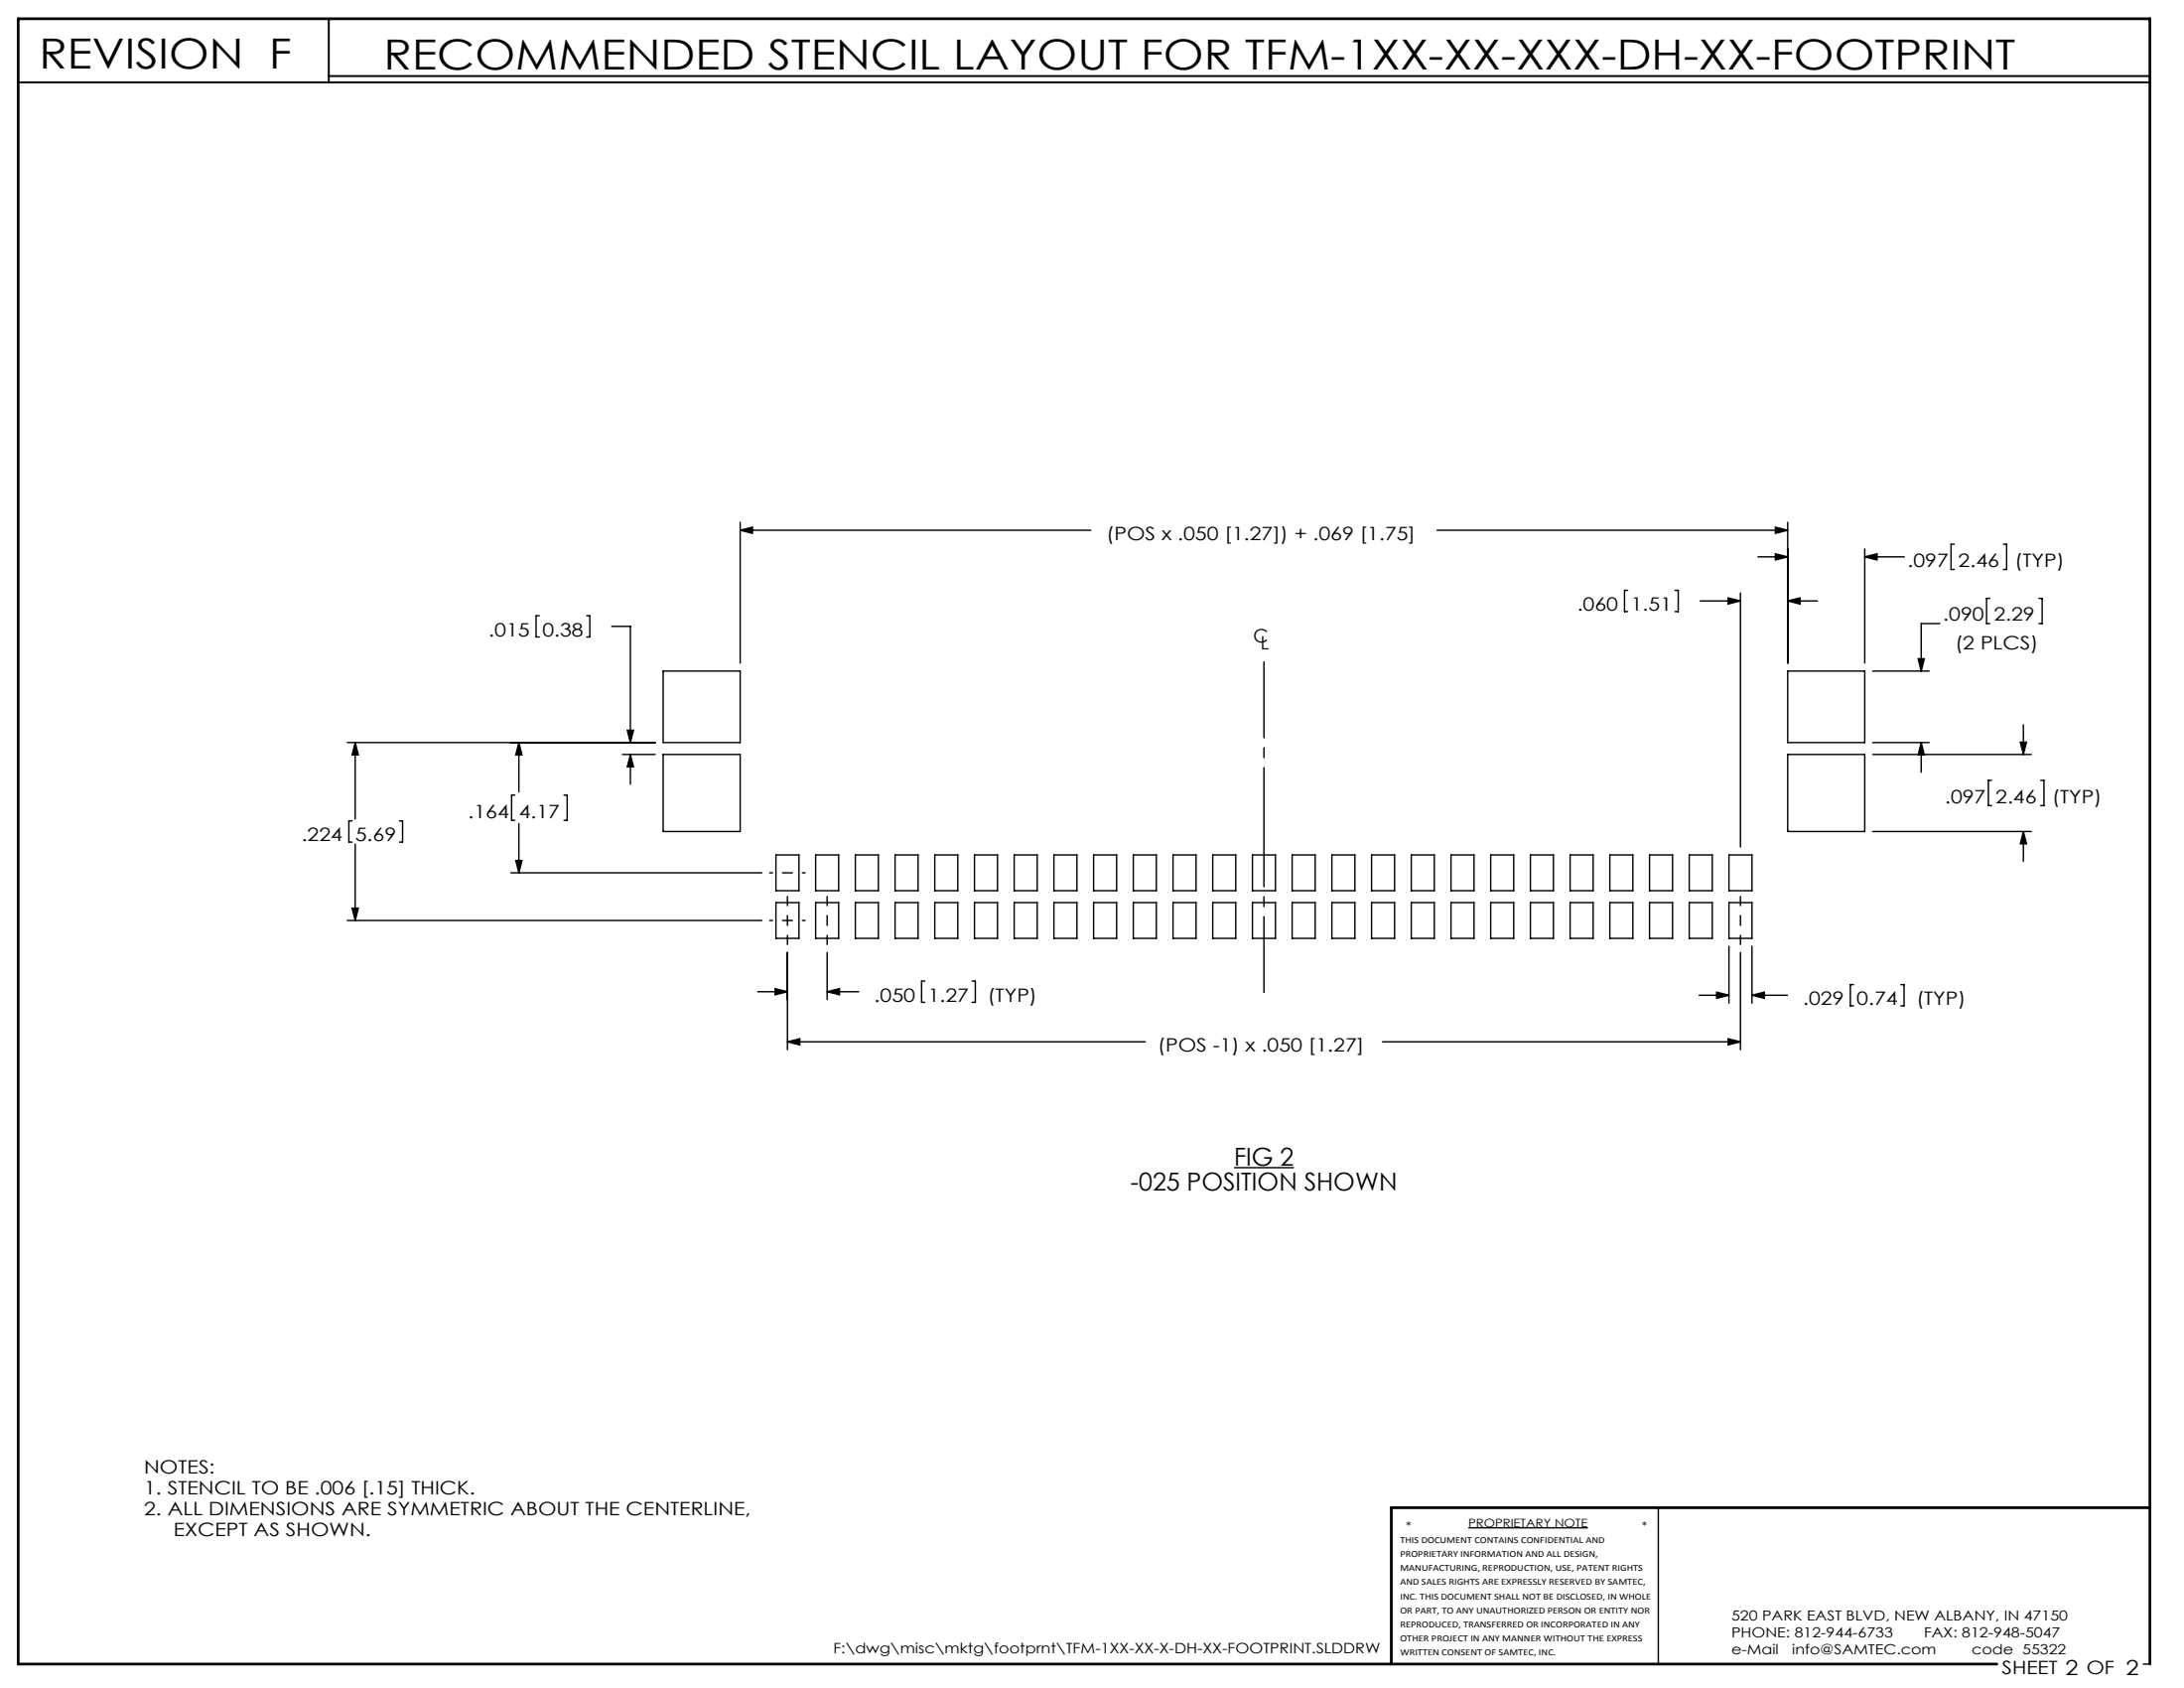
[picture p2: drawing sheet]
<svg xmlns="http://www.w3.org/2000/svg" width="279mm" height="216mm" viewBox="0 0 279 216" stroke-linecap="round" stroke-linejoin="round" font-family="sans-serif">
<g fill="none" stroke="#000" stroke-width=".18">
<path d="M69 78.8h-.4v2.7h.4M75 78.8h.5v2.7h-.5M94.7 67.8l1.6-.4v.8zM94.7 66.8v18M94.7 67.8h44.8M183.8 67.8h44.9M208.2 75.5h-.4v2.7h.4M214.3 75.5h.4v2.7h-.4M217.5 76.9h5.2M221.1 76.5l1.6 .4-1.6 .4zM222.7 75.8v32.5M224.9 71.2h3.8"/>
<path d="M227.1 67.4l1.6 .4-1.6 .4zM227.1 70.8l1.6 .4-1.6 .4zM228.7 66.8v18M228.7 76.9l1.6-.4v.8zM228.7 76.9h3.8M238.6 71.2l1.5-.4v.8zM238.6 70.2v14.6M238.6 71.2h5M248.2 79.8h-2.4v6M250 69.6h-.4v3.2h.4M254.6 76.5h-.5v3.3h.5M256.3 69.6h.4v3.2h-.4"/>
<path d="M260.8 76.5h.5v3.3h-.5M44.4 95h39.4M45.4 95l.4 1.5h-.8zM45.4 95v9.8M66.4 95l.4 1.5h-.8zM66.4 95v6.3M78.3 80.1h2.3v14.9M79.6 96.5h4.2M80.3 93.4h.7l-.4 1.6zM80.6 96.5l.4 1.6h-.7zM80.6 96.5v3.8M84.8 85.8h9.9v9.2h-9.9z"/>
<path d="M84.8 96.5h9.9v9.9h-9.9zM228.7 85.8h9.9v9.2h-9.9zM228.7 96.5h9.9v9.9h-9.9zM239.6 95h7.2M239.6 96.5h20.3M239.6 85.8h7.2M245.4 84.3h.8l-.4 1.5zM245.8 95l.4 1.5h-.8zM245.8 95v3.8M254.8 99.8h-.4v3.2h.4M258.5 94.9h.7l-.3 1.6zM258.9 92.7v3.8"/>
<path d="M261.1 99.8h.4v3.2h-.4M44.4 117.7h53.1M45 105h-.4v2.7h.4M45 116.2h.8l-.4 1.5zM45.4 108v9.7M51.1 105h.4v2.7h-.4M65.4 111.6h32.1M65.9 101.7h-.4v3.2h.4M66 110.1h.8l-.4 1.5zM66.4 105.3v6.3M72.2 101.7h.4v3.2h-.4M99.3 115.4h2.9v4.6h-2.9z"/>
<path d="M99.3 109.4h2.9v4.5h-2.9zM104.3 115.4h3v4.6h-3zM104.3 109.4h3v4.5h-3zM109.4 115.4h3v4.6h-3zM109.4 109.4h3v4.5h-3zM114.5 115.4h3v4.6h-3zM114.5 109.4h3v4.5h-3zM119.6 115.4h2.9v4.6h-2.9zM119.6 109.4h2.9v4.5h-2.9zM124.7 115.4h2.9v4.6h-2.9zM124.7 109.4h2.9v4.5h-2.9zM129.7 115.4h3v4.6h-3z"/>
<path d="M129.7 109.4h3v4.5h-3zM134.8 115.4h3v4.6h-3zM134.8 109.4h3v4.5h-3zM139.9 115.4h3v4.6h-3zM139.9 109.4h3v4.5h-3zM145 115.4h2.9v4.6h-2.9zM145 109.4h2.9v4.5h-2.9zM150.1 115.4h2.9v4.6h-2.9zM150.1 109.4h2.9v4.5h-2.9zM155.1 115.4h3v4.6h-3zM155.1 109.4h3v4.5h-3zM160.2 115.4h3v4.6h-3z"/>
<path d="M160.2 109.4h3v4.5h-3zM165.3 115.4h3v4.6h-3zM165.3 109.4h3v4.5h-3zM170.4 115.4h2.9v4.6h-2.9zM170.4 109.4h2.9v4.5h-2.9zM175.5 115.4h2.9v4.6h-2.9zM175.5 109.4h2.9v4.5h-2.9zM180.5 115.4h3v4.6h-3zM180.5 109.4h3v4.5h-3zM185.6 115.4h3v4.6h-3zM185.6 109.4h3v4.5h-3zM190.7 115.4h3v4.6h-3z"/>
<path d="M190.7 109.4h3v4.5h-3zM195.8 115.4h2.9v4.6h-2.9zM195.8 109.4h2.9v4.5h-2.9zM200.9 115.4h2.9v4.6h-2.9zM200.9 109.4h2.9v4.5h-2.9zM205.9 115.4h3v4.6h-3zM205.9 109.4h3v4.5h-3zM211 115.4h3v4.6h-3zM211 109.4h3v4.5h-3zM216.1 115.4h3v4.6h-3zM216.1 109.4h3v4.5h-3zM221.2 109.4h2.9v4.5h-2.9z"/>
<path d="M221.2 115.4h2.9v4.6h-2.9zM239.6 106.4h20.3M258.9 106.4l.3 1.5h-.7zM258.9 106.4v3.8M96.9 126.8h3.8M99.2 126.5l1.5 .3-1.5 .4zM100.7 133.3l1.6-.4v.7zM100.7 121.8v12.5M100.7 133.3h45.8M105.8 126.8l1.6-.3v.7zM105.8 121.8v6.1M105.8 126.8h4"/>
<path d="M118.3 125.5h-.4v2.7h.4M124.4 125.5h.4v2.7h-.4M176.9 133.3h45.8M217.4 127.3h3.8M219.6 126.9l1.6 .4-1.6 .4zM221.1 132.9l1.6 .4-1.6 .3zM221.2 121v7.3M222.7 121.8v12.5M224.1 127.3l1.6-.4v.8zM224.1 121v7.3M224.1 127.3h4.6M237.1 125.9h-.4v2.8h.4"/>
<path d="M243.2 125.9h.4v2.8h-.4M157.9 149.3h7.6M187.8 195.4h15.3M212.2 192.8v20M274.2 212.8h.8"/>
</g>
<path d="M2.3 10.5h272.7M42.1 2.4v8.1M42.1 9.7h232.9" fill="none" stroke="#000" stroke-width=".25"/>
<path d="M275 192.8h-97v20M255.5 212.8h-253.2v-210.4h272.7v210.4" fill="none" stroke="#000" stroke-width=".35"/>
<path d="M100.7 120.8v-6.1M105.8 120.8v-6.1M222.7 120.8v-6.1" fill="none" stroke="#000" stroke-width=".18" stroke-dasharray="15.2 1.3 1.3 1.3" stroke-dashoffset="14.1"/>
<path d="M98.5 111.6h4.5M103 117.7h-4.5" fill="none" stroke="#000" stroke-width=".18" stroke-dasharray="15.2 1.3 1.3 1.3" stroke-dashoffset="14.9"/>
<path d="M161.7 126.9v-42.2" fill="none" stroke="#000" stroke-width=".18" stroke-dasharray="15.2 1.3 1.3 1.3" stroke-dashoffset="5.5"/>
<g fill="#000">
<path d="M221.1 76.5l1.6 .4-1.6 .4zM228.7 76.9l1.6-.4v.8z"/>
<path d="M100.7 133.3l1.6-.4v.7zM221.1 132.9l1.6 .4-1.6 .3zM99.2 126.5l1.5 .3-1.5 .4zM105.8 126.8l1.6-.3v.7zM219.6 126.9l1.6 .4-1.6 .4zM224.1 127.3l1.6-.4v.8zM80.3 93.4h.7l-.4 1.6zM80.6 96.5l.4 1.6h-.7zM45.4 95l.4 1.5h-.8zM45 116.2h.8l-.4 1.5zM94.7 67.8l1.6-.4v.8zM227.1 67.4l1.6 .4-1.6 .4zM227.1 70.8l1.6 .4-1.6 .4zM238.6 71.2l1.5-.4v.8zM258.5 94.9h.7l-.3 1.6zM258.9 106.4l.3 1.5h-.7zM245.8 95l.4 1.5h-.8zM245.4 84.3h.8l-.4 1.5zM66.4 95l.4 1.5h-.8zM66 110.1h.8l-.4 1.5z"/>
</g>
<g font-size="5.3">
<text x="5" y="8.8">REVISION F</text>
<text x="49.1" y="8.9">RECOMMENDED STENCIL LAYOUT FOR TFM-1XX-XX-XXX-DH-XX-FOOTPRINT</text>
</g>
<g font-size="3.2">
<text x="157.9" y="149.1">FIG 2</text>
<text x="144.6" y="152.3">-025 POSITION SHOWN</text>
</g>
<g font-size="2.4">
<text x="141.5" y="69.1">(POS x .050 [1.27]) + .069 [1.75]</text>
<text x="244" y="72.5">.097</text>
<text x="250.5" y="72.5">2.46</text>
<text x="257.8" y="72.5">(TYP)</text>
<text x="62.5" y="81.4">.015</text>
<text x="69.4" y="81.4">0.38</text>
<text x="160.3" y="82.2">C</text>
<text x="161.3" y="83">L</text>
<text x="201.8" y="78.1">.060</text>
<text x="208.6" y="78.1">1.51</text>
<text x="248.6" y="79.4">.090</text>
<text x="250.1" y="83.1">(2 PLCS)</text>
<text x="255.1" y="79.4">2.29</text>
<text x="38.6" y="107.6">.224</text>
<text x="45.4" y="107.6">5.69</text>
<text x="59.9" y="104.6">.164</text>
<text x="66.4" y="104.6">4.17</text>
<text x="248.8" y="102.7">.097</text>
<text x="255.3" y="102.7">2.46</text>
<text x="262.5" y="102.7">(TYP)</text>
<text x="111.8" y="128.1">.050</text>
<text x="118.7" y="128.1">1.27</text>
<text x="126.3" y="128.1">(TYP)</text>
<text x="230.7" y="128.6">.029</text>
<text x="237.5" y="128.6">0.74</text>
<text x="245.2" y="128.6">(TYP)</text>
<text x="148.1" y="134.5">(POS -1) x .050 [1.27]</text>
<text x="18.4" y="188.4">NOTES:</text>
<text x="18.4" y="191.1">1. STENCIL TO BE .006 [.15] THICK.</text>
<text x="18.4" y="193.8">2. ALL DIMENSIONS ARE SYMMETRIC ABOUT THE CENTERLINE,</text>
<text x="22.2" y="196.4">EXCEPT AS SHOWN.</text>
<text x="256.1" y="214.1">SHEET 2 OF 2</text>
</g>
<g font-size="1.8">
<text x="221.5" y="207.2">520 PARK EAST BLVD, NEW ALBANY, IN 47150</text>
<text x="221.5" y="209.4">PHONE: 812-944-6733</text>
<text x="246.1" y="209.4">FAX: 812-948-5047</text>
<text x="106.6" y="211.5">F:\dwg\misc\mktg\footprnt\TFM-1XX-XX-X-DH-XX-FOOTPRINT.SLDDRW</text>
<text x="221.5" y="211.5">e-Mail</text>
<text x="229.3" y="211.5">info@SAMTEC.com</text>
<text x="252.2" y="211.5">code 55322</text>
</g>
<g font-size="1.5">
<text x="179.8" y="195.7">*</text>
<text x="187.8" y="195.3">PROPRIETARY NOTE</text>
<text x="210.1" y="195.7">*</text>
</g>
<g font-size="1.2">
<text x="179.1" y="197.3">THIS DOCUMENT CONTAINS CONFIDENTIAL AND</text>
<text x="179.1" y="199.1">PROPRIETARY INFORMATION AND ALL DESIGN,</text>
<text x="179.1" y="200.9">MANUFACTURING, REPRODUCTION, USE, PATENT RIGHTS</text>
<text x="179.1" y="202.7">AND SALES RIGHTS ARE EXPRESSLY RESERVED BY SAMTEC,</text>
<text x="179.1" y="204.5">INC. THIS DOCUMENT SHALL NOT BE DISCLOSED, IN WHOLE</text>
<text x="179.1" y="206.3">OR PART, TO ANY UNAUTHORIZED PERSON OR ENTITY NOR</text>
<text x="179.1" y="208.1">REPRODUCED, TRANSFERRED OR INCORPORATED IN ANY</text>
<text x="179.1" y="209.9">OTHER PROJECT IN ANY MANNER WITHOUT THE EXPRESS</text>
<text x="179.1" y="211.7">WRITTEN CONSENT OF SAMTEC, INC.</text>
</g>
</svg>
